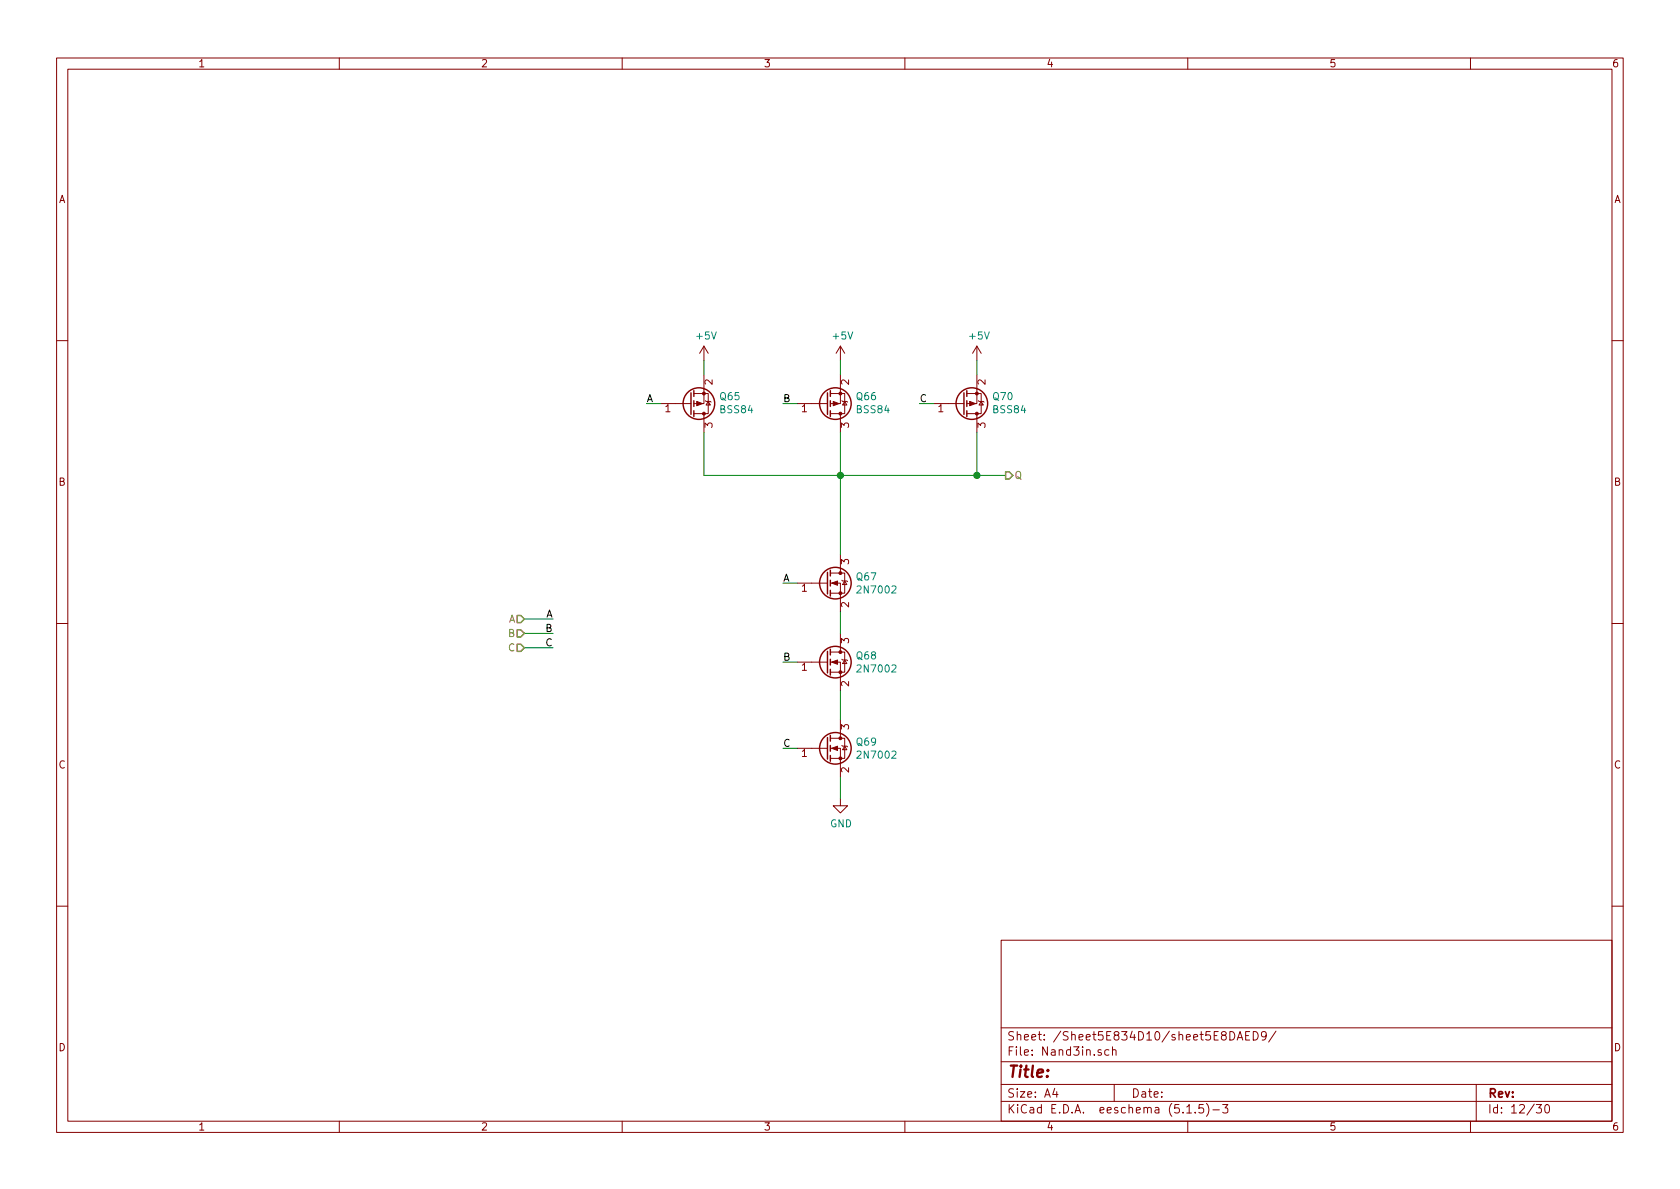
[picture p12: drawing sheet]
<svg xmlns="http://www.w3.org/2000/svg" width="297mm" height="210mm" viewBox="0 0 297 210" stroke-linecap="round" stroke-linejoin="round" font-family="sans-serif">
<g fill="none" stroke="#840000" stroke-width=".18">
<path d="M10 10.3h277v189.9h-277zM12 12.2h273v186.1h-273zM60 10.3v1.9M110 10.3v1.9M160 10.3v1.9M210 10.3v1.9M260 10.3v1.9M10 60.2h2M116.8 71.4h5.4M122.7 69.6h2.5v3.5h-2.5M124.5 66.3v5.1h-1.8M124.5 61.2v2.5"/>
<path d="M124.5 73.1v3.3M124.5 61.2l-.8 1.3M124.5 61.2l.7 1.3M124.7 70.9l.1 .1h.8l.1 .1M125.2 71l.4 .6h-.8zM141 71.4h5.3M146.8 69.6h2.6v3.5h-2.6M148.6 66.3v5.1h-1.8M148.6 61.2v2.5M148.6 73.1v3.3M148.6 61.2l-.8 1.3M148.6 61.2l.8 1.3"/>
<path d="M148.8 70.9l.2 .1h.7l.2 .1M149.4 71l.3 .6h-.7zM165.1 71.4h5.3M170.9 69.6h2.6v3.5h-2.6M172.7 66.3v5.1h-1.8M172.7 61.2v2.5M172.7 73.1v3.3M172.7 61.2l-.7 1.3M172.7 61.2l.8 1.3M173 70.9l.1 .1h.8l.1 .1M173.5 71l.4 .6h-.8zM285 60.2h2"/>
<path d="M148.6 98v3.3M10 110.3h2M141 103.1h5.3M141 117.1h5.3M146.8 103.1h1.8v5.1M146.8 101.3h2.6v3.6h-2.6M146.8 117.1h1.8v5.1M146.8 115.3h2.6v3.6h-2.6M148.6 112v3.3M148.8 102.6l.2 .1h.7l.2 .2M148.8 116.6l.2 .1h.7l.2 .1M149.4 102.7l.3 .7h-.7z"/>
<path d="M149.4 116.7l.3 .6h-.7zM285 110.3h2M141 132.3h5.3M146.8 132.3h1.8v5.1M146.8 130.6h2.6v3.5h-2.6M148.6 127.2v3.4M148.8 131.8l.2 .1h.7l.2 .2M149.4 131.9l.3 .7h-.7zM148.6 141.2v1.3h1.3l-1.3 1.3-1.3-1.3h1.3M10 160.2h2M177 166.3h108v32h-108zM285 160.2h2"/>
<path d="M60 198.3v1.9M110 198.3v1.9M160 198.3v1.9M177 194.8h108M177 191.8h108M177 187.8h108M177 181.8h108M186.5 192.5l-.4 1h1M186.8 193v1M194.7 185.7l-.4-.1-.2 .2 .1 .2 .5 .2v.3h-.6M196.1 185.7l-.5-.1-.3 .3 .1 .6 .2 .1 .5-.1M196.7 185.7l.2-.1 .4 .1v.9"/>
<path d="M196.7 185.1v1.5M197 191.8v3M209.8 195.8l.5-.5v1.5M209.8 196.8h.9M210 198.3v1.9M211.3 196.7v.1M212.8 195.3h-.8v.7l.2-.1 .5 .1 .1 .2v.5l-.3 .1-.5-.1M213.3 195.1a1.71 1.71 0 0 1 0 2.3M214.5 196.3h1.1M216.2 195.3h.9l-.5 .6 .4 .1v.7l-.2 .1-.6-.1M217.4 182.4a.76 .76 0 0 1 .9 .8 .76 .76 0 0 1-.9 .7zM218.7 183.9l.6-1.5 .4 1.5"/>
<path d="M218.9 183.5h.7M220.2 183.1h.6M221 182.4h-.8v1.5h.8M221.6 182.4a.76 .76 0 0 1 .9 .8 .76 .76 0 0 1-.9 .7zM223.9 183.1l-.2 .2a.48 .48 0 0 1-.6-.1v-.6a.48 .48 0 0 1 .6-.1l.1 .1a1.19 1.19 0 0 1-.2 1.2l-.4 .1M225.6 182.3l-1.3 2M260 198.3v1.9M261 191.8v6.5M271.6 195.3h.9l-.4 .6 .4 .1v.7l-.2 .1-.7-.1M273.3 195.4l.3-.1a.94 .94 0 0 1 0 1.5h-.1a1 1 0 0 1-.2-1.4z"/>
</g>
<g fill="none" stroke="#840000" stroke-width=".25">
<path d="M122.2 69.5v3.8M122.7 69.1v1M122.7 70.9v1M122.7 72.6v1.1M146.3 69.5v3.8M146.8 69.1v1M146.8 70.9v1M146.8 72.6v1.1M170.4 69.5v3.8M170.9 69.1v1M170.9 70.9v1M170.9 72.6v1.1"/>
<path d="M146.3 101.2v3.8M146.3 115.2v3.8M146.8 100.8v1M146.8 102.6v1M146.8 104.4v1M146.8 114.8v1M146.8 116.6v1M146.8 118.4v1M146.3 130.4v3.8M146.8 130v1.1M146.8 131.8v1M146.8 133.6v1"/>
<circle cx="123.6" cy="71.4" r="2.79"/>
<circle cx="147.7" cy="71.4" r="2.79"/>
<circle cx="171.8" cy="71.4" r="2.79"/>
<circle cx="147.7" cy="117.1" r="2.79"/>
<circle cx="147.7" cy="103.1" r="2.79"/>
<circle cx="147.7" cy="132.3" r="2.79"/>
</g>
<g fill="#840000" stroke="#840000" stroke-width=".18">
<path d="M147.3 71l1 .4-1 .3z"/>
<path d="M171.4 71l1.1 .4-1.1 .3z"/>
<path d="M147.1 103.1l1-.4v.8z"/>
<path d="M147.1 117.1l1-.4v.8z"/>
<path d="M147.1 132.3l1-.4v.8z"/>
<path d="M123.2 71l1 .4-1 .3z"/>
<circle cx="148.6" cy="69.6" r=".25"/>
<circle cx="148.6" cy="73.1" r=".25"/>
<circle cx="172.7" cy="69.6" r=".25"/>
<circle cx="172.7" cy="73.1" r=".25"/>
<circle cx="148.6" cy="104.9" r=".25"/>
<circle cx="148.6" cy="101.3" r=".25"/>
<circle cx="148.6" cy="118.9" r=".25"/>
<circle cx="148.6" cy="115.3" r=".25"/>
<circle cx="148.6" cy="134.1" r=".25"/>
<circle cx="148.6" cy="130.6" r=".25"/>
<circle cx="124.5" cy="69.6" r=".25"/>
<circle cx="124.5" cy="73.1" r=".25"/>
</g>
<g fill="none" stroke="#008400" stroke-width=".18">
<path d="M114.3 71.4h2.5M124.5 63.7v2.6M124.5 76.4v7.7h53.3M138.4 71.4h2.6M148.6 63.7v2.6M148.6 76.4v21.6M162.6 71.4h2.5M172.7 63.7v2.6M172.7 76.4v7.7M92.7 114.5h5.1M92.7 112h5.1M92.7 109.5h5.1"/>
<path d="M138.4 103.1h2.6M138.4 117.1h2.6M148.6 108.2v3.8M138.4 132.3h2.6M148.6 122.2v5M148.6 137.4v3.8"/>
</g>
<path d="M177.8 83.4h.6l.7 .7-.7 .6h-.6zM91.4 108.8h.7l.6 .7-.6 .6h-.7zM91.4 111.4h.7l.6 .6-.6 .6h-.7zM91.4 113.9h.7l.6 .6-.6 .7h-.7z" fill="none" stroke="#848400" stroke-width=".25"/>
<g fill="#008400" stroke="#008400" stroke-width=".25">
<circle cx="148.6" cy="84.1" r=".51"/>
<circle cx="172.7" cy="84.1" r=".51"/>
</g>
<text font-size="2.8" fill="#840000" x="178" y="190.5">Title:</text>
<g font-size="2.1" fill="#840000">
<text x="178" y="184">Sheet: /Sheet5E834D10/sheet5E8DAED9/</text>
<text x="178" y="186.7">File: Nand3in.sch</text>
<text x="178" y="196.9">KiCad E.D.A. eeschema (5.1.5)-3</text>
<text x="178" y="194.1">Size: A4</text>
<text x="200" y="194.1">Date:</text>
<text x="263" y="194.1">Rev:</text>
<text x="263" y="196.9">Id: 12/30</text>
</g>
<g font-size="1.8" fill="#840000">
<text x="35" y="11.9">1</text>
<text x="85" y="11.9">2</text>
<text x="135" y="11.9">3</text>
<text x="185" y="11.9">4</text>
<text x="235" y="11.9">5</text>
<text x="285" y="11.9">6</text>
<text x="10.4" y="35.9">A</text>
<text x="285.4" y="35.9">A</text>
<text x="126" y="68" transform="rotate(-90 126 68)">2</text>
<text x="150.1" y="68" transform="rotate(-90 150.1 68)">2</text>
<text x="174.2" y="68" transform="rotate(-90 174.2 68)">2</text>
<text x="117.6" y="72.9">1</text>
<text x="126" y="75.7" transform="rotate(-90 126 75.7)">3</text>
<text x="141.8" y="72.9">1</text>
<text x="150.1" y="75.7" transform="rotate(-90 150.1 75.7)">3</text>
<text x="165.9" y="72.9">1</text>
<text x="174.2" y="75.7" transform="rotate(-90 174.2 75.7)">3</text>
<text x="10.4" y="85.9">B</text>
<text x="285.4" y="85.9">B</text>
<text x="150.1" y="99.8" transform="rotate(-90 150.1 99.8)">3</text>
<text x="141.8" y="104.6">1</text>
<text x="150.1" y="107.4" transform="rotate(-90 150.1 107.4)">2</text>
<text x="150.1" y="113.8" transform="rotate(-90 150.1 113.8)">3</text>
<text x="141.8" y="118.6">1</text>
<text x="150.1" y="121.4" transform="rotate(-90 150.1 121.4)">2</text>
<text x="150.1" y="129" transform="rotate(-90 150.1 129)">3</text>
<text x="10.4" y="135.9">C</text>
<text x="141.8" y="133.9">1</text>
<text x="150.1" y="136.6" transform="rotate(-90 150.1 136.6)">2</text>
<text x="285.4" y="135.9">C</text>
<text x="10.4" y="185.9">D</text>
<text x="285.4" y="185.9">D</text>
<text x="35" y="199.9">1</text>
<text x="85" y="199.9">2</text>
<text x="135" y="199.9">3</text>
<text x="185" y="199.9">4</text>
<text x="235" y="199.9">5</text>
<text x="285" y="199.9">6</text>
</g>
<g font-size="1.8" fill="#008484">
<text x="123.2" y="60">+5V</text>
<text x="147.4" y="60">+5V</text>
<text x="171.5" y="60">+5V</text>
<text x="127.4" y="70.8">Q65</text>
<text x="151.5" y="70.8">Q66</text>
<text x="175.6" y="70.8">Q70</text>
<text x="127.4" y="73.1">BSS84</text>
<text x="151.6" y="73.1">BSS84</text>
<text x="175.7" y="73.1">BSS84</text>
<text x="151.5" y="102.6">Q67</text>
<text x="151.9" y="104.9">2N7002</text>
<text x="151.5" y="116.6">Q68</text>
<text x="151.9" y="118.9">2N7002</text>
<text x="151.5" y="131.8">Q69</text>
<text x="151.9" y="134.2">2N7002</text>
<text x="146.8" y="146.3">GND</text>
</g>
<g font-size="1.8">
<text x="114.3" y="71.1">A</text>
<text x="138.4" y="71.1">B</text>
<text x="162.6" y="71.1">C</text>
<text x="138.4" y="102.9">A</text>
<text x="96.5" y="111.8">B</text>
<text x="96.5" y="109.2">A</text>
<text x="96.5" y="114.3">C</text>
<text x="138.4" y="116.8">B</text>
<text x="138.4" y="132.1">C</text>
</g>
<g font-size="1.8" fill="#848400">
<text x="179.3" y="84.7">Q</text>
<text x="89.9" y="110.1">A</text>
<text x="89.9" y="112.6">B</text>
<text x="89.9" y="115.2">C</text>
</g>
</svg>
